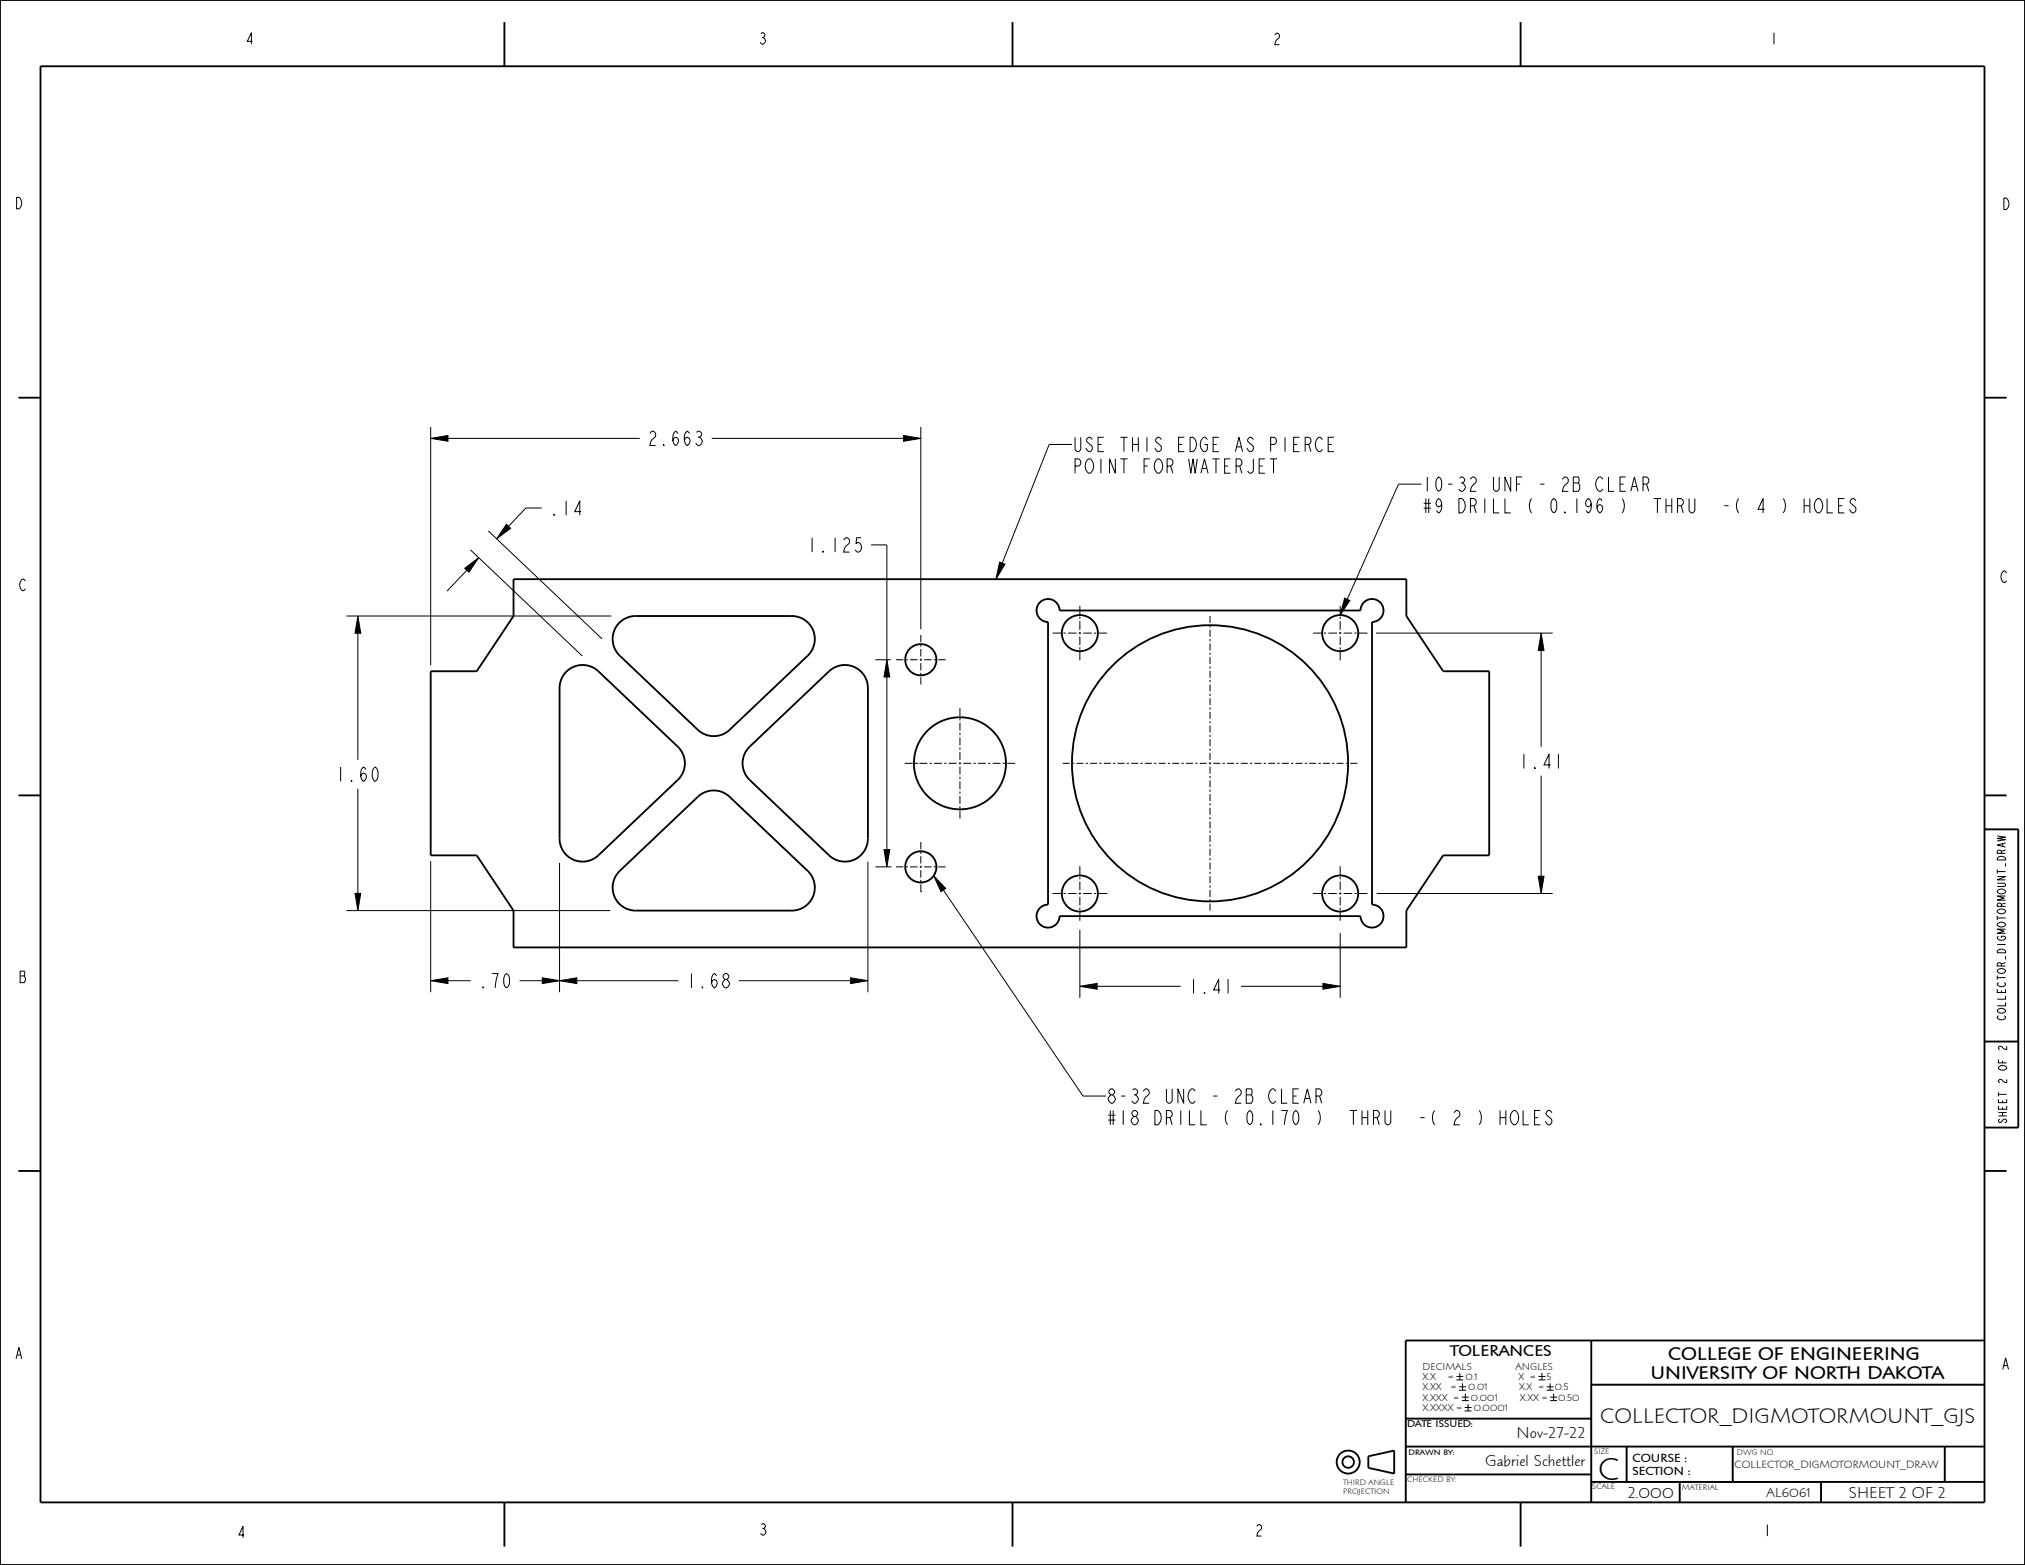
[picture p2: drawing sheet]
<svg xmlns="http://www.w3.org/2000/svg" width="559mm" height="432mm" viewBox="0 0 559 432" stroke-linecap="round" stroke-linejoin="round" font-family="sans-serif">
<g fill="none" stroke="#000" stroke-width=".28">
<path d="M118.8 117.8v65.8M254.1 117.8v55.8M118.8 121l4.8-.8v1.5zM123.6 121h53M196.4 121h52.9M249.3 120.2l4.8 .8-4.8 .7zM295.9 122.6h-6.4l-12.9 32.8M392.3 133.6h-6.4l-14.1 31.8M128.2 156.8l3.9-2.9-2.7 4zM128.8 157.3l-5.4 5.8M129.8 151.7l30.9 29.3M134.7 146.5l31.4 29.8"/>
<path d="M139.8 144.7l1.1 1.1-3.9 2.9zM149.5 140.2h-4.4l-4.8 5M240.4 150.4h4.3v31.6M275.8 155.1l1.5 .6-2.5 4.1zM95.6 170h73.1M98.8 170l.8 4.7h-1.6zM98.8 174.7v34.9M371 165l1.5 .7-2.7 4zM379.7 174.7h48.8M425.3 174.7l.8 4.7h-1.6zM425.3 179.4v26.7M241.6 182h4.2"/>
<path d="M244.7 182l.8 4.8h-1.6zM244.7 186.8v47.6M98.8 217.6v28.9M425.3 214v27.8M118.8 237.6v36.2M154.4 238.1v35.7M239.5 237.8v36M241.6 239.2h4.4M243.9 234.4h1.6l-.8 4.8zM547.6 228.8h9.3v58.6h-9.3zM95.6 251.2h72.8M98 246.5h1.6l-.8 4.7z"/>
<path d="M257.6 241.6l3.4 3.5-1.3 .9zM260.3 245.6l38.6 56.8h6.3M298 256.5v18.8M369.8 257.4v17.9M379.9 246.5h48.6M424.5 241.8h1.6l-.8 4.7zM118.8 270.6l4.8-.8v1.6zM123.6 270.6h6.3M143.4 270.6h6.2M149.6 269.8l4.8 .8-4.8 .8zM154.4 270.6l4.8-.8v1.6zM159.2 270.6h28"/>
<path d="M203.9 270.6h30.8M234.7 269.8l4.8 .8-4.8 .8zM298 272.1l4.8-.8v1.6zM302.8 272.1h23M342.5 272.1h22.6M365.1 271.3l4.7 .8-4.7 .8zM551.5 280.3l-.4 .3a1.22 1.22 0 0 0 1.2 .8 1.22 1.22 0 0 0 1.1-.8l-.4-.3M401.9 379.8h1.9M402.8 378.8v1.9M424.5 379.8h1.9M425.5 378.8v1.9M387.9 399.1h159.7v-17.1h-108.5v32.5"/>
<path d="M401.9 380.7h1.9M402.6 382.6h1.9M402.6 383.6h1.9M403.4 385.5h1.9M403.4 386.4h1.9M403.6 381.7v1.9M404.2 388.3h1.9M404.2 389.3h1.9M404.4 384.5v1.9M405.1 387.4v1.9M424.5 380.7h1.9M426.8 382.6h1.9"/>
<path d="M426.8 383.6h1.9M427.7 381.7v1.9M427.8 385.5h1.9M427.8 386.4h1.9M428.7 384.5v1.9M439.1 391.4h-51.2v23.1h114.6v-5.6M448.9 399.1v9.8M478.1 399.1v9.8M536.7 399.1v9.8h-97.6M387.9 406.8h51.2M463.5 408.9v5.6"/>
</g>
<g fill="#000">
<path d="M118.8 121l4.8-.8v1.5zM249.3 120.2l4.8 .8-4.8 .7zM128.2 156.8l3.9-2.9-2.7 4zM139.8 144.7l1.1 1.1-3.9 2.9zM275.8 155.1l1.5 .6-2.5 4.1zM98.8 170l.8 4.7h-1.6zM371 165l1.5 .7-2.7 4zM425.3 174.7l.8 4.7h-1.6zM244.7 182l.8 4.8h-1.6zM243.9 234.4h1.6l-.8 4.8zM98 246.5h1.6l-.8 4.7zM257.6 241.6l3.4 3.5-1.3 .9z"/>
<path d="M424.5 241.8h1.6l-.8 4.7zM118.8 270.6l4.8-.8v1.6zM154.4 270.6l4.8-.8v1.6zM149.6 269.8l4.8 .8-4.8 .8zM234.7 269.8l4.8 .8-4.8 .8zM298 272.1l4.8-.8v1.6zM365.1 271.3l4.7 .8-4.7 .8z"/>
</g>
<g fill="none" stroke="#000" stroke-width=".51">
<path d="M0 0h558.8v431.8h-558.8zM11.2 18.3h536.4v396.2h-536.4zM139.2 6.1v12.2M279.4 6.1v12.2M419.6 6.1v12.2M5.1 109.7h6.1M547.6 109.7h6.1M141.7 159.8h246.4v10.2l10.1 15.2h12.7v50.8h-12.7l-10.1 15.2v10.2h-246.4v-10.2l-10.2-15.2h-12.7v-50.8h12.7l10.2-15.2zM170.9 171.9a6.3 6.3 0 0 1 4.5-1.9h43.1a6.4 6.4 0 0 1 5.9 4 6.4 6.4 0 0 1-1.5 6.9l-21.6 20.5a6.4 6.4 0 0 1-8.7 0l-21.6-20.5a6.3 6.3 0 0 1-.1-9zM156.2 185.4a6.3 6.3 0 0 1 8.9-.2l21.9 20.8a6.3 6.3 0 0 1 0 9.2l-21.9 20.8a6.3 6.3 0 0 1-6.8 1.2 6.3 6.3 0 0 1-3.9-5.8v-41.6a6.3 6.3 0 0 1 1.8-4.4zM5.1 219.5h6.1M206.9 206l21.9-20.8a6.3 6.3 0 0 1 6.9-1.2 6.3 6.3 0 0 1 3.8 5.8v41.6a6.3 6.3 0 0 1-3.8 5.8 6.3 6.3 0 0 1-6.9-1.2l-21.9-20.8a6.3 6.3 0 0 1 0-9.2z"/>
<path d="M547.6 219.5h6.1M547.6 228.8h9.3v82.3h-9.3M171 240.3l21.6-20.5a6.4 6.4 0 0 1 8.7 0l21.6 20.5a6.4 6.4 0 0 1 1.5 6.9 6.4 6.4 0 0 1-5.9 4h-43.1a6.4 6.4 0 0 1-5.9-4 6.4 6.4 0 0 1 1.5-6.9zM547.6 287.4h9.3M5.1 323.1h6.1M547.6 323.1h6.1M439.1 369.9v44.6M547.6 369.9h-159.7v44.6M387.9 399.1h159.7M387.9 391.4h51.2M439.1 382h108.5M448.9 399.1v9.8"/>
<path d="M478.1 399.1v9.8M536.7 399.1v9.8M139.2 414.5v12.2M279.4 414.5v12.2M377.6 401.8l7.1-1.6v6.4l-7.1-1.6zM387.9 406.8h51.2M419.6 414.5v12.2M439.1 408.9h108.5M463.5 408.9v5.6M502.5 408.9v5.6"/>
<circle cx="372" cy="403.4" r="3.2"/>
<circle cx="372" cy="403.4" r="1.59"/>
</g>
<!-- layer: 02___PRT_ALL_AXES -->
<g fill="none" stroke="#000" stroke-width=".51">
<path d="M287 166.2a3.2 3.2 0 0 1 3.4-.7 3.2 3.2 0 0 1 2 2.9h83a3.2 3.2 0 0 1 3.2-3.1 3.2 3.2 0 0 1 3.2 3.1 3.2 3.2 0 0 1-3.2 3.2v78a3.2 3.2 0 0 1 3.2 3.2 3.2 3.2 0 0 1-3.2 3.1 3.2 3.2 0 0 1-3.2-3.1h-83a3.2 3.2 0 0 1-3.2 3.1 3.2 3.2 0 0 1-3.2-3.1 3.2 3.2 0 0 1 3.2-3.2v-78a3.2 3.2 0 0 1-2.9-1.9 3.2 3.2 0 0 1 .7-3.5z"/>
<circle cx="298" cy="174.7" r="5"/>
<circle cx="369.8" cy="174.7" r="5"/>
<circle cx="254.1" cy="182" r="4.3"/>
<circle cx="264.9" cy="210.6" r="12.7"/>
<circle cx="333.9" cy="210.6" r="38.1"/>
<circle cx="254.1" cy="239.2" r="4.3"/>
<circle cx="298" cy="246.5" r="5"/>
<circle cx="369.8" cy="246.5" r="5"/>
</g>
<g fill="none" stroke="#000" stroke-width=".28">
<path d="M254.1 175.2v2M254.1 177.8v.7M254.1 179.1v2M290.5 174.7h2.3M293.5 174.7h.6M294.7 174.7h2.4M297.7 174.7h.6M298 167.2v2.3M298 170.1v.7M298 171.4v2.4M298 174.4v.6M298 175.6v2.4"/>
<path d="M298 178.6v.6M298 179.8v2.4M298.9 174.7h2.4M301.9 174.7h.6M303.1 174.7h2.4M333.9 170v1.9M333.9 172.5v.6M333.9 173.7v2M333.9 176.3v.6M333.9 177.5v1.9M362.3 174.7h2.4M365.3 174.7h.6"/>
<path d="M366.5 174.7h2.4M369.5 174.7h.6M369.8 167.2v2.3M369.8 170.1v.7M369.8 171.4v2.4M369.8 174.4v.6M369.8 175.6v2.4M369.8 178.6v.6M369.8 179.8v2.4M370.8 174.7h2.3M373.7 174.7h.7M375 174.7h2.3"/>
<path d="M247.3 182h2M249.9 182h.6M251.1 182h2.1M253.8 182h.6M254.1 181.7v.6M254.1 183v2M254.1 185.6v.6M254.1 186.9v2M255 182h2.1M257.7 182h.6M258.9 182h2M264.9 195.4v2.1"/>
<path d="M264.9 198.2v.6M264.9 199.4v2.2M333.9 180.1v.6M333.9 181.3v1.9M333.9 183.8v.7M333.9 185.1v1.9M333.9 187.6v.6M333.9 188.9v1.9M333.9 191.4v.6M333.9 192.6v2M333.9 195.2v.6M333.9 196.4v1.9"/>
<path d="M333.9 199v.6M249.7 210.6h2.1M252.5 210.6h.6M253.1 210.6h.1M253.7 210.6h2.2M256.5 210.6h.6M257.7 210.6h2.2M260.5 210.6h.7M261.8 210.6h2.2M264.6 210.6h.6M264.9 202.2v.6M264.9 203.5v2.1"/>
<path d="M264.9 206.3v.6M264.9 207.5v2.2M264.9 210.3v.6M264.9 211.5v2.2M264.9 214.3v.7M264.9 215.6v2.2M264.9 218.4v.6M264.9 219.6v2.2M265.8 210.6h2.2M268.6 210.6h.7M269.9 210.6h2.2M272.7 210.6h.6"/>
<path d="M273.9 210.6h2.2M276.7 210.6h.6M278 210.6h2.1M293.3 210.6h1.9M295.8 210.6h.6M297 210.6h2M299.6 210.6h.6M300.8 210.6h1.9M303.4 210.6h.6M304.6 210.6h1.9M307.1 210.6h.7M308.4 210.6h1.9"/>
<path d="M310.9 210.6h.6M312.2 210.6h1.9M314.7 210.6h.6M315.9 210.6h2M318.5 210.6h.6M319.7 210.6h1.9M322.3 210.6h.6M323.5 210.6h1.9M326 210.6h.7M327.3 210.6h1.9M329.8 210.6h.6M331.1 210.6h1.9"/>
<path d="M333.6 210.6h.6M333.9 200.2v1.9M333.9 202.7v.7M333.9 204v1.9M333.9 206.5v.6M333.9 207.8v1.9M333.9 210.3v.6M333.9 211.5v2M333.9 214.1v.6M333.9 215.3v1.9M333.9 217.9v.6M333.9 219.1v1.9"/>
<path d="M334.8 210.6h2M337.4 210.6h.6M338.6 210.6h1.9M341.2 210.6h.6M342.4 210.6h1.9M344.9 210.6h.7M346.2 210.6h1.9M348.7 210.6h.6M350 210.6h1.9M352.5 210.6h.6M353.7 210.6h2M356.3 210.6h.6"/>
<path d="M357.5 210.6h1.9M360.1 210.6h.6M361.3 210.6h1.9M363.8 210.6h.7M365.1 210.6h1.9M367.6 210.6h.6M368.9 210.6h1.9M371.4 210.6h.6M372.6 210.6h1.9M247.3 239.2h2M249.9 239.2h.6M251.1 239.2h2.1"/>
<path d="M253.8 239.2h.6M254.1 232.3v2.1M254.1 235v.6M254.1 236.2v2M254.1 238.9v.6M255 239.2h2.1M257.7 239.2h.6M258.9 239.2h2M264.9 222.4v.6M264.9 223.7v2.1M298 239v2.4M333.9 221.6v.7"/>
<path d="M333.9 222.9v1.9M333.9 225.4v.6M333.9 226.7v1.9M333.9 229.2v.6M333.9 230.4v1.9M333.9 233v.6M333.9 234.2v1.9M333.9 236.7v.7M333.9 238v1.9M369.8 239v2.4M254.1 246h.1M254.1 240.1v2"/>
<path d="M254.1 242.8v.6M254.1 244v2M290.5 246.5h2.3M293.5 246.5h.6M294.7 246.5h2.4M297.7 246.5h.6M298 242v.6M298 243.2v2.4M298 246.2v.6M298 247.5v2.3M298 250.4v.7M298 251.7v2.3"/>
<path d="M298.9 246.5h2.4M301.9 246.5h.6M303.1 246.5h2.4M333.9 240.5v.6M333.9 241.8v1.9M333.9 244.3v.6M333.9 245.6v1.9M333.9 248.1v.6M333.9 249.3v1.9M362.3 246.5h2.4M365.3 246.5h.6M366.5 246.5h2.4"/>
<path d="M369.5 246.5h.6M369.8 242v.6M369.8 243.2v2.4M369.8 246.2v.6M369.8 247.5v2.3M369.8 250.4v.7M369.8 251.7v2.3M370.8 246.5h2.3M373.7 246.5h.7M375 246.5h2.3"/>
</g>
<text font-size="8.8" x="441" y="408.2">C</text>
<text font-size="5.9" x="441.6" y="392.6">COLLECTOR_DIGMOTORMOUNT_GJS</text>
<g font-size="5.2">
<text x="178.5" y="122.9">2.663</text>
<text x="295.9" y="124.6">USE THIS EDGE AS PIERCE</text>
<text x="295.9" y="130.6">POINT FOR WATERJET</text>
<text x="392.3" y="135.6">10-32 UNF - 2B CLEAR</text>
<text x="151.5" y="142.2">.14</text>
<text x="392.3" y="141.5">#9 DRILL (</text>
<text x="427.2" y="141.5">0.196 )</text>
<text x="455.8" y="141.5">THRU</text>
<text x="474.8" y="141.5">-( 4</text>
<text x="490.7" y="141.5">) HOLES</text>
<text x="222.5" y="152.3">1.125</text>
<text x="92.4" y="215.6">1.60</text>
<text x="418.9" y="212">1.41</text>
<text x="131.9" y="272.6">.70</text>
<text x="189.2" y="272.6">1.68</text>
<text x="327.8" y="274.1">1.41</text>
<text x="305.2" y="304.4">8-32 UNC - 2B CLEAR</text>
<text x="305.2" y="310.4">#18 DRILL (</text>
<text x="343.3" y="310.4">0.170 )</text>
<text x="371.9" y="310.4">THRU</text>
<text x="390.9" y="310.4">-( 2 ) HOLES</text>
<text x="460.3" y="375.2">COLLEGE OF ENGINEERING</text>
<text x="455.4" y="380.6">UNIVERSITY OF NORTH DAKOTA</text>
</g>
<g font-size="4.4">
<text x="400.2" y="374.2">TOLERANCES</text>
<text x="418.5" y="396.8">Nov-27-22</text>
<text x="409.8" y="404.5">Gabriel Schettler</text>
<text x="449.2" y="413.2">2.000</text>
<text x="510.2" y="413.2">SHEET 2 OF 2</text>
</g>
<g font-size="4.1">
<text x="67.6" y="12.2">4</text>
<text x="209.2" y="12.2">3</text>
<text x="351.1" y="12.3">2</text>
<text x="488.2" y="12.2">1</text>
<text x="3.9" y="57.6">D</text>
<text x="552.3" y="57.8">D</text>
<text x="551.8" y="160.7">C</text>
<text x="5.1" y="163">C</text>
<text x="5.1" y="271.1">B</text>
<text x="3.9" y="374.9">A</text>
<text x="552.2" y="377.8">A</text>
<text x="65.3" y="424.3">4</text>
<text x="209.3" y="423.6">3</text>
<text x="346.2" y="423.8">2</text>
<text x="486.4" y="423.8">1</text>
</g>
<text font-size="3.7" x="487.5" y="413">AL6061</text>
<g font-size="3.3">
<text x="450.4" y="403.4">COURSE :</text>
<text x="450.4" y="406.9">SECTION :</text>
</g>
<g font-size="3">
<text x="553.4" y="280.3" transform="rotate(-90 553.4 280.3)">COLLECTOR_DIGMOTORMOUNT_DRAW</text>
<text x="553.8" y="310.2" transform="rotate(-90 553.8 310.2)">SHEET 2 OF 2</text>
</g>
<text font-size="2.9" x="478.7" y="405">COLLECTOR_DIGMOTORMOUNT_DRAW</text>
<g font-size="2.8">
<text x="392.6" y="377.9">DECIMALS</text>
<text x="418.2" y="377.9">ANGLES</text>
<text x="392.6" y="380.7">X.X</text>
<text x="392.6" y="383.6">X.XX</text>
<text x="399.7" y="380.7">=</text>
<text x="400.5" y="383.6">=</text>
<text x="404.4" y="380.7">0.1</text>
<text x="405.2" y="383.6">0.01</text>
<text x="419" y="380.7">X =</text>
<text x="419.2" y="383.6">X.X =</text>
<text x="426.8" y="380.7">5</text>
<text x="429" y="383.6">0.5</text>
<text x="392.6" y="386.4">X.XXX =</text>
<text x="392.6" y="389.3">X.XXXX =</text>
<text x="405.9" y="386.4">0.001</text>
<text x="406.7" y="389.3">0.0001</text>
<text x="419.4" y="386.4">X.XX =</text>
<text x="430" y="386.4">0.50</text>
<text x="388.3" y="393.7">DATE ISSUED:</text>
</g>
<g font-size="2.2">
<text x="388.7" y="401.4">DRAWN BY:</text>
<text x="439.9" y="401.3">SIZE</text>
<text x="479.3" y="401.5">DWG NO.</text>
<text x="370.6" y="409.8">THIRD ANGLE</text>
<text x="370.6" y="412.1">PROJECTION</text>
<text x="388.3" y="408.9">CHECKED BY:</text>
<text x="439.4" y="410.9">SCALE</text>
<text x="464.1" y="411.1">MATERIAL</text>
</g>
</svg>
